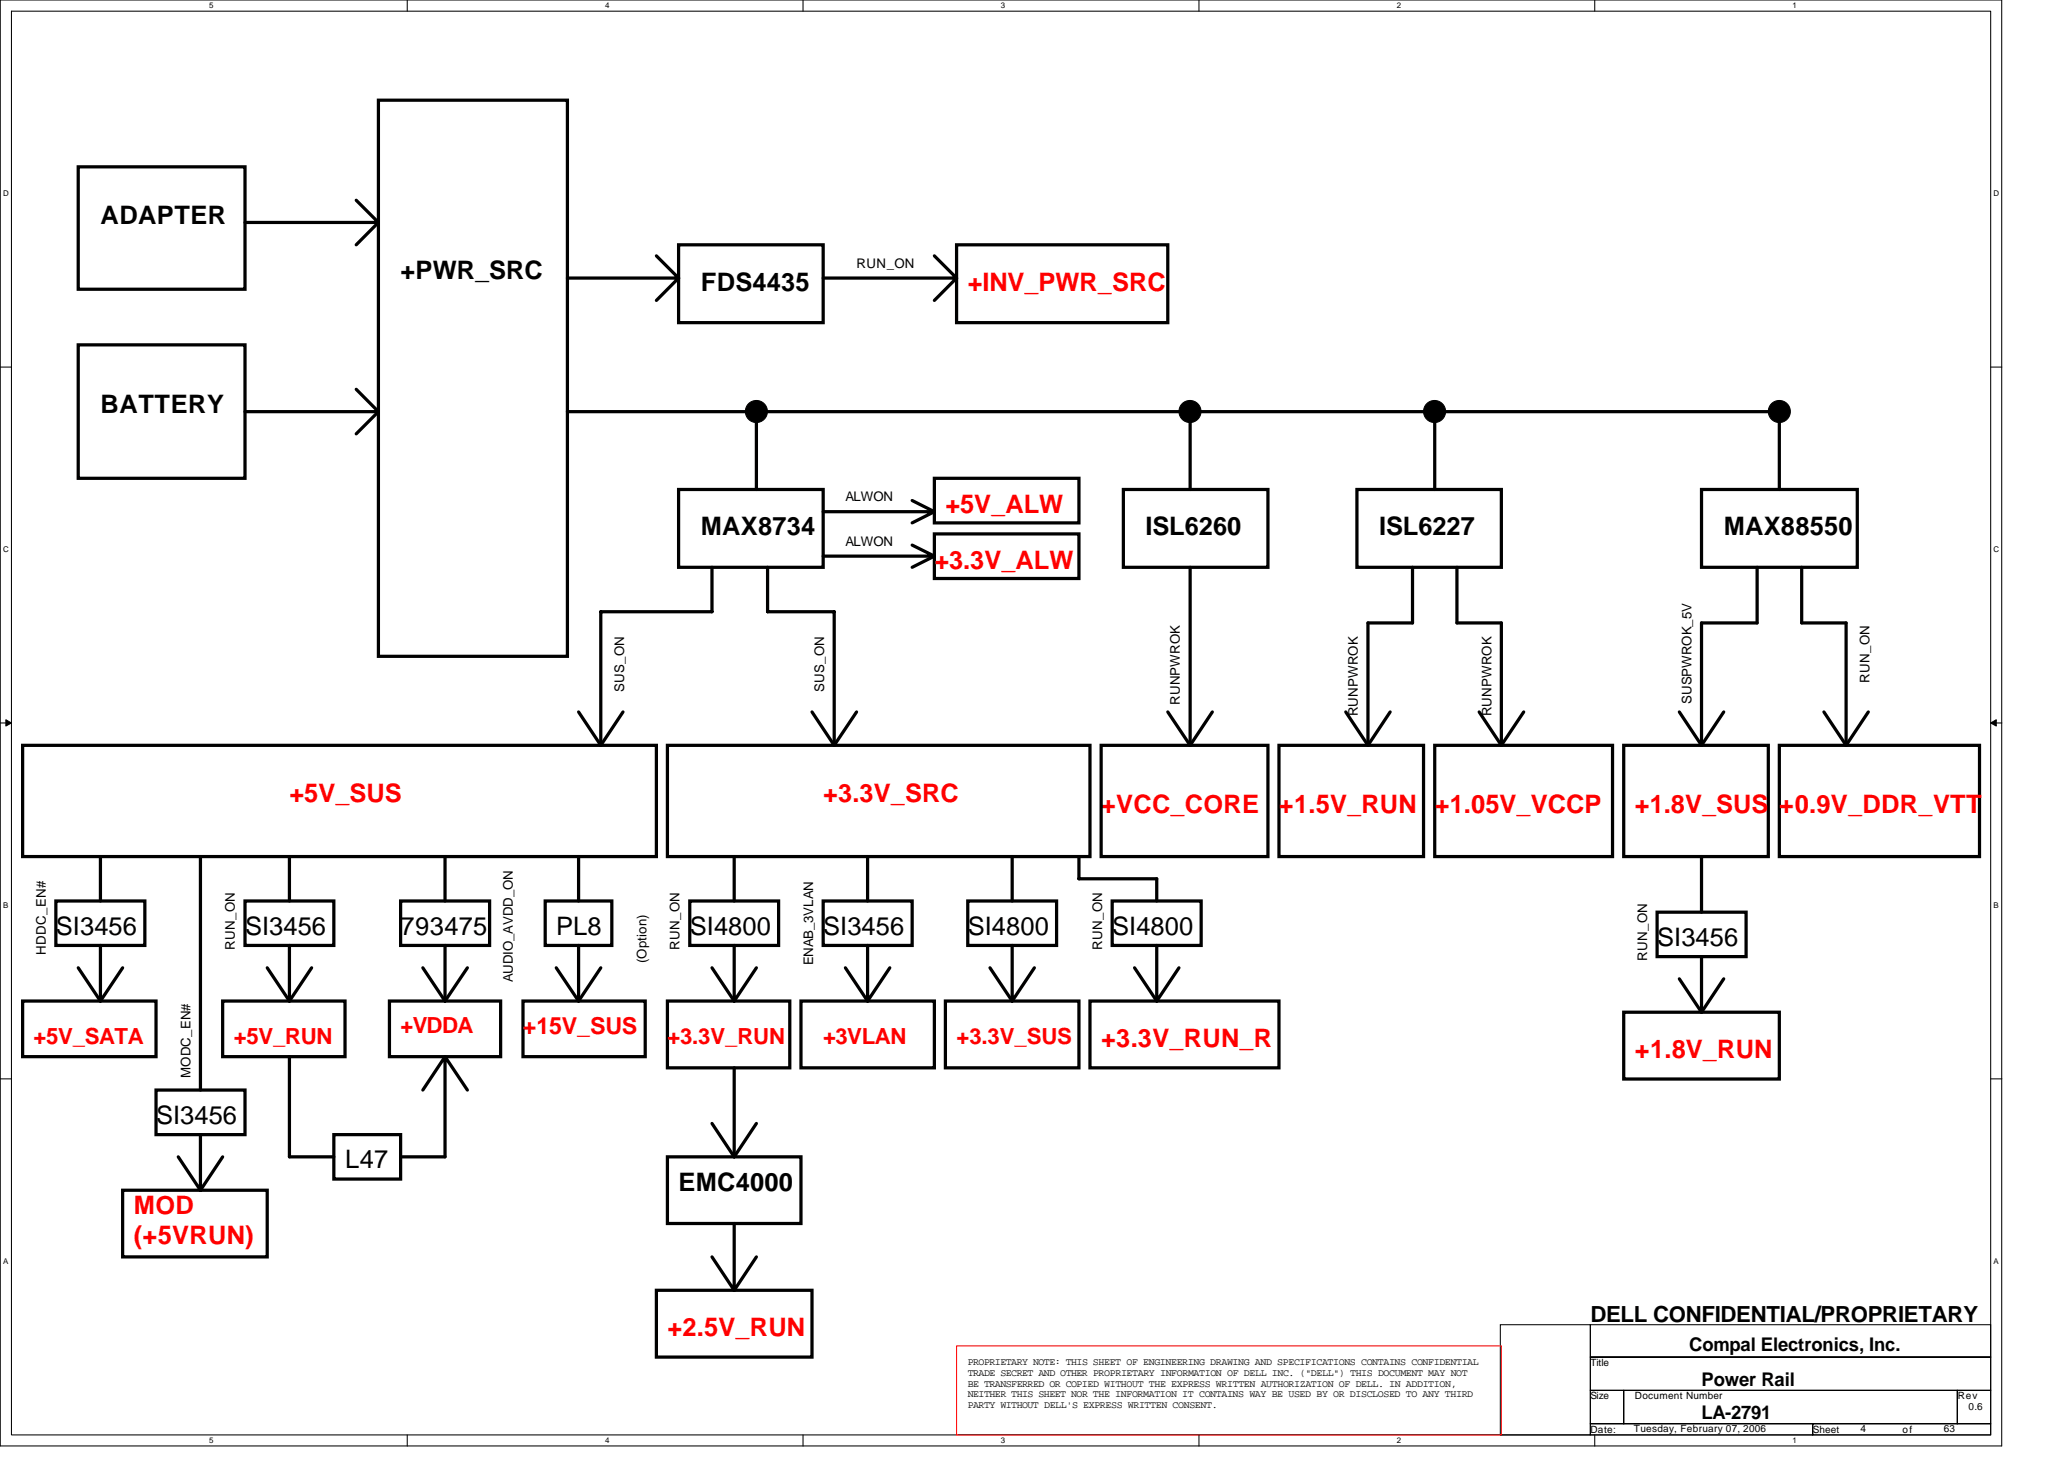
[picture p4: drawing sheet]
<svg xmlns="http://www.w3.org/2000/svg" width="297mm" height="210mm" viewBox="0 0 297 210" stroke-linecap="round" stroke-linejoin="round" font-family="sans-serif">
<path d="M0 0h288.1v208h-288.1zM1.6 1.6h284.9v204.8h-284.9z" fill="none" stroke="#000" stroke-width=".15"/>
<g fill="#fff">
<path d="M30.1 .2h.6v1.2h-.6z"/>
<path d="M30.1 206.6h.6v1.3h-.6z"/>
</g>
<path d="M58.6 0v1.6M58.6 206.4v1.6" fill="none" stroke="#000" stroke-width=".15"/>
<g fill="#fff">
<path d="M87.1 .2h.6v1.2h-.6z"/>
<path d="M87.1 206.6h.6v1.3h-.6z"/>
</g>
<path d="M115.6 0v1.6M115.6 206.4v1.6" fill="none" stroke="#000" stroke-width=".15"/>
<g fill="#fff">
<path d="M144 .2h.6v1.2h-.6z"/>
<path d="M144 206.6h.6v1.3h-.6z"/>
</g>
<path d="M172.5 0v1.6M172.5 206.4v1.6" fill="none" stroke="#000" stroke-width=".15"/>
<g fill="#fff">
<path d="M201 .2h.6v1.2h-.6z"/>
<path d="M201 206.6h.6v1.3h-.6z"/>
</g>
<path d="M229.5 0v1.6M229.5 206.4v1.6" fill="none" stroke="#000" stroke-width=".15"/>
<g fill="#fff">
<path d="M258 .2h.6v1.2h-.6z"/>
<path d="M258 206.6h.6v1.3h-.6z"/>
<path d="M.4 27.2h.8v1.3h-.8z"/>
<path d="M286.9 27.2h.8v1.3h-.8z"/>
<path d="M.4 78.4h.8v1.3h-.8z"/>
<path d="M286.9 78.4h.8v1.3h-.8z"/>
</g>
<path d="M0 52.8h1.6M286.5 52.8h1.6" fill="none" stroke="#000" stroke-width=".15"/>
<g fill="#fff">
<path d="M.4 129.6h.8v1.3h-.8z"/>
<path d="M286.9 129.6h.7v1.3h-.7z"/>
</g>
<path d="M0 104h1.6M286.5 104h1.6" fill="none" stroke="#000" stroke-width=".15"/>
<path d="M.8 103.5l.8 .5-.8 .5zM286.5 104l.8-.5v1z" fill="#000" stroke="#000" stroke-width=".14"/>
<g fill="#fff">
<path d="M.4 180.8h.8v1.3h-.8z"/>
<path d="M286.9 180.8h.7v1.3h-.7z"/>
</g>
<path d="M0 155.2h1.6M286.5 155.2h1.6M215.9 190.6h13v15.8h-13zM228.9 190.6h57.6v4.6h-57.6zM228.9 195.2h57.6v4.8h-57.6zM228.9 204.8h32v1.6h-32zM228.9 200h4.8v4.8h-4.8zM233.7 200h48v4.8h-48zM260.9 204.8h25.6v1.6h-25.6zM281.7 200h4.8v4.8h-4.8z" fill="none" stroke="#000" stroke-width=".15"/>
<g fill="none" stroke="#000" stroke-width=".47">
<path d="M54.5 14.4h27.2v80h-27.2zM11.3 24h24v17.6h-24zM35.3 32h19.2M51.3 28.8l3.2 3.2M54.5 32l-3.2 3.2M94.5 36.8l3.2 3.2M97.7 35.2h20.8v11.2h-20.8zM134.5 36.8l3.2 3.2M137.7 35.2h30.4v11.2h-30.4zM11.3 49.6h24v19.2h-24zM35.3 59.2h19.2M51.3 56l3.2 3.2"/>
<path d="M54.5 59.2l-3.2 3.2M81.7 59.2h174.4v11.2M81.7 40h16M97.7 40l-3.2 3.2M108.9 59.2v11.2M118.5 40h19.2M137.7 40l-3.2 3.2M171.3 59.2v11.2M206.5 59.2v11.2M97.7 70.4h20.8v11.2h-20.8zM118.5 73.6h16M131.3 72l3.2 1.6"/>
<path d="M131.3 78.4l3.2 1.6M134.5 68.8h20.8v6.4h-20.8zM134.5 76.8h20.8v6.4h-20.8zM134.5 73.6l-3.2 1.6M161.7 70.4h20.8v11.2h-20.8zM195.3 70.4h20.8v11.2h-20.8zM244.9 70.4h22.4v11.2h-22.4zM102.5 81.6v6.4h-16v19.2M110.5 81.6v6.4h9.6v19.2M118.5 80h16M134.5 80l-3.2 1.6M171.3 81.6v25.6"/>
<path d="M203.3 81.6v8h-6.4v17.6M209.7 81.6v8h6.4v17.6M252.9 81.6v8h-8v17.6M259.3 81.6v8h6.4v17.6M3.3 107.2h91.2v16h-91.2zM83.3 102.4l3.2 4.8M89.7 102.4l-3.2 4.8M96.1 107.2h60.8v16h-60.8zM116.9 102.4l3.2 4.8M123.3 102.4l-3.2 4.8M158.5 107.2h24v16h-24zM168.1 102.4l3.2 4.8"/>
<path d="M174.5 102.4l-3.2 4.8M184.1 107.2h20.8v16h-20.8zM193.7 102.4l3.2 4.8M200.1 102.4l-3.2 4.8M206.5 107.2h25.6v16h-25.6zM212.9 102.4l3.2 4.8M219.3 102.4l-3.2 4.8M233.7 107.2h20.8v16h-20.8zM241.7 102.4l3.2 4.8M248.1 102.4l-3.2 4.8M256.1 107.2h28.8v16h-28.8zM262.5 102.4l3.2 4.8"/>
<path d="M268.9 102.4l-3.2 4.8M8 129.6h12.8v6.4h-12.8zM11.3 139.2l3.2 4.8M14.5 123.2v6.4M14.5 136v8M17.6 139.2l-3.1 4.8M28.8 123.2v33.6M35.3 129.6h12.7v6.4h-12.7zM38.5 139.2l3.2 4.8M41.7 123.2v6.4M41.7 136v8M44.8 139.2l-3.1 4.8"/>
<path d="M57.7 129.6h12.8v6.4h-12.8zM60.9 139.2l3.1 4.8M64 123.2v6.4M64 136v8M67.3 139.2l-3.3 4.8M78.5 129.6h9.6v6.4h-9.6zM80 139.2l3.3 4.8M83.3 123.2v6.4M83.3 136v8M86.5 139.2l-3.2 4.8M99.3 129.6h12.8v6.4h-12.8zM102.5 139.2l3.2 4.8"/>
<path d="M105.7 123.2v6.4M105.7 136v8M108.9 139.2l-3.2 4.8M118.5 129.6h12.8v6.4h-12.8zM121.7 139.2l3.2 4.8M124.9 123.2v6.4M124.9 136v8M128.1 139.2l-3.2 4.8M139.3 129.6h12.8v6.4h-12.8zM142.5 139.2l3.2 4.8M145.7 123.2v6.4M145.7 136v8"/>
<path d="M148.9 139.2l-3.2 4.8M155.3 123.2v3.2h11.2v3.2M160.1 129.6h12.8v6.4h-12.8zM163.3 139.2l3.2 4.8M166.5 136v8M169.7 139.2l-3.2 4.8M238.5 131.2h12.8v6.4h-12.8zM244.9 123.2v8M244.9 137.6v8M3.3 144h19.2v8h-19.2zM22.5 156.8h12.8v6.4h-12.8zM32 144h17.7v8h-17.7z"/>
<path d="M41.7 152v14.4h6.3M56 144h16v8h-16zM64 152v14.4h-6.3M64 152l-3.1 4.8M64 152l3.3 4.8M75.3 144h17.6v8h-17.6zM96.1 144h17.6v9.6h-17.6zM105.7 153.6v12.8M115.3 144h19.2v9.6h-19.2zM136.1 144h19.2v9.6h-19.2zM156.9 144h27.2v9.6h-27.2zM233.7 145.6h22.4v9.6h-22.4z"/>
<path d="M241.7 140.8l3.2 4.8M248.1 140.8l-3.2 4.8M17.6 171.2h20.9v9.6h-20.9zM25.7 166.4l3.1 4.8M28.8 163.2v8M32 166.4l-3.2 4.8M48 163.2h9.7v6.4h-9.7zM96.1 166.4h19.2v9.6h-19.2zM102.5 161.6l3.2 4.8M105.7 176v9.6M108.9 161.6l-3.2 4.8M94.5 185.6h22.4v9.6h-22.4z"/>
<path d="M102.5 180.8l3.2 4.8M108.9 180.8l-3.2 4.8"/>
</g>
<g fill="#000" stroke="#000" stroke-width=".15">
<circle cx="108.9" cy="59.2" r="1.59"/>
<circle cx="171.3" cy="59.2" r="1.59"/>
<circle cx="206.5" cy="59.2" r="1.59"/>
<circle cx="256.1" cy="59.2" r="1.59"/>
</g>
<path d="M137.7 193.6h78.4v12.8h-78.4z" fill="none" stroke="#f00" stroke-width=".15"/>
<g font-size="3.7">
<text x="14.5" y="32.2">ADAPTER</text>
<text x="57.7" y="40.2">+PWR_SRC</text>
<text x="100.9" y="41.8">FDS4435</text>
<text x="14.5" y="59.4">BATTERY</text>
<text x="100.9" y="77">MAX8734</text>
<text x="164.9" y="77">ISL6260</text>
<text x="198.5" y="77">ISL6227</text>
<text x="248.1" y="77">MAX88550</text>
<text x="8" y="134.5">SI3456</text>
<text x="35.3" y="134.5">SI3456</text>
<text x="57.7" y="134.5">793475</text>
<text x="80" y="134.5">PL8</text>
<text x="99.3" y="134.5">SI4800</text>
<text x="118.5" y="134.5">SI3456</text>
<text x="139.3" y="134.5">SI4800</text>
<text x="160.1" y="134.5">SI4800</text>
<text x="238.5" y="136.1">SI3456</text>
<text x="22.5" y="161.7">SI3456</text>
<text x="49.7" y="168.1">L47</text>
<text x="97.7" y="171.4">EMC4000</text>
</g>
<g font-size="3.7" fill="#f00">
<text x="139.3" y="41.8">+INV_PWR_SRC</text>
<text x="136.1" y="73.8">+5V_ALW</text>
<text x="134.5" y="81.8">+3.3V_ALW</text>
<text x="41.7" y="115.4">+5V_SUS</text>
<text x="118.5" y="115.4">+3.3V_SRC</text>
<text x="158.5" y="117">+VCC_CORE</text>
<text x="184.1" y="117">+1.5V_RUN</text>
<text x="206.5" y="117">+1.05V_VCCP</text>
<text x="235.3" y="117">+1.8V_SUS</text>
<text x="256.1" y="117">+0.9V_DDR_VTT</text>
<text x="158.5" y="150.6">+3.3V_RUN_R</text>
<text x="235.3" y="152.2">+1.8V_RUN</text>
<text x="19.3" y="178.9">(+5VRUN)</text>
<text x="19.3" y="174.6">MOD</text>
<text x="96.1" y="192.2">+2.5V_RUN</text>
</g>
<text font-size="3.3" fill="#f00" x="75.3" y="148.7">+15V_SUS</text>
<g font-size="3.2" fill="#f00">
<text x="57.7" y="148.6">+VDDA</text>
<text x="4.8" y="150.2">+5V_SATA</text>
<text x="33.7" y="150.2">+5V_RUN</text>
<text x="96.1" y="150.2">+3.3V_RUN</text>
<text x="118.5" y="150.2">+3VLAN</text>
<text x="137.7" y="150.2">+3.3V_SUS</text>
</g>
<text font-size="3.2" x="228.9" y="190.2">DELL CONFIDENTIAL/PROPRIETARY</text>
<g font-size="2.7">
<text x="243.1" y="194.4">Compal Electronics, Inc.</text>
<text x="244.9" y="199.3">Power Rail</text>
<text x="244.9" y="204.2">LA-2791</text>
</g>
<g font-size="1.9">
<text x="123.3" y="38.5">RUN_ON</text>
<text x="121.7" y="72.1">ALWON</text>
<text x="121.7" y="78.5">ALWON</text>
<text x="89.8" y="99.5" transform="rotate(-90 89.8 99.5)">SUS_ON</text>
<text x="118.6" y="99.5" transform="rotate(-90 118.6 99.5)">SUS_ON</text>
<text x="169.8" y="101.5" transform="rotate(-90 169.8 101.5)">RUNPWROK</text>
<text x="243.4" y="101.3" transform="rotate(-90 243.4 101.3)">SUSPWROK_5V</text>
<text x="269" y="98.3" transform="rotate(-90 269 98.3)">RUN_ON</text>
<text x="195.4" y="103.1" transform="rotate(-90 195.4 103.1)">RUNPWROK</text>
<text x="214.6" y="103.1" transform="rotate(-90 214.6 103.1)">RUNPWROK</text>
<text x="6.6" y="137.4" transform="rotate(-90 6.6 137.4)">HDDC_EN#</text>
<text x="33.8" y="136.7" transform="rotate(-90 33.8 136.7)">RUN_ON</text>
<text x="97.8" y="136.7" transform="rotate(-90 97.8 136.7)">RUN_ON</text>
<text x="158.6" y="136.7" transform="rotate(-90 158.6 136.7)">RUN_ON</text>
<text x="73.8" y="141.3" transform="rotate(-90 73.8 141.3)">AUDIO_AVDD_ON</text>
<text x="93" y="138.6" transform="rotate(-90 93 138.6)">(Option)</text>
<text x="117" y="138.9" transform="rotate(-90 117 138.9)">ENAB_3VLAN</text>
<text x="237" y="138.3" transform="rotate(-90 237 138.3)">RUN_ON</text>
<text x="27.4" y="155.1" transform="rotate(-90 27.4 155.1)">MODC_EN#</text>
</g>
<g font-size="1.4">
<text x="139.3" y="196.4">PROPRIETARY NOTE: THIS SHEET OF ENGINEERING DRAWING AND SPECIFICATIONS CONTAINS CONFIDENTIAL</text>
<text x="139.3" y="197.9">TRADE SECRET AND OTHER PROPRIETARY INFORMATION OF DELL INC. (&quot;DELL&quot;) THIS DOCUMENT MAY NOT</text>
<text x="228.9" y="196.5">Title</text>
<text x="139.3" y="199.5">BE TRANSFERRED OR COPIED WITHOUT THE EXPRESS WRITTEN AUTHORIZATION OF DELL. IN ADDITION,</text>
<text x="139.3" y="201">NEITHER THIS SHEET NOR THE INFORMATION IT CONTAINS WAY BE USED BY OR DISCLOSED TO ANY THIRD</text>
<text x="139.3" y="202.6">PARTY WITHOUT DELL'S EXPRESS WRITTEN CONSENT.</text>
<text x="228.9" y="201.3">Size</text>
<text x="235.3" y="201.3">Document Number</text>
<text x="281.7" y="201.3">Rev</text>
<text x="283.3" y="202.9">0.6</text>
<text x="228.9" y="206.1">Date:</text>
<text x="235.1" y="206">Tuesday, February 07, 2006</text>
<text x="260.9" y="206.1">Sheet</text>
<text x="267.8" y="206">4</text>
<text x="273.8" y="206.1">of</text>
<text x="279.8" y="206">63</text>
</g>
<g font-size="1.1">
<text x="30.1" y="1.2">5</text>
<text x="87.1" y="1.2">4</text>
<text x="144" y="1.2">3</text>
<text x="201" y="1.2">2</text>
<text x="258" y="1.2">1</text>
<text x=".4" y="28.2">D</text>
<text x="286.9" y="28.2">D</text>
<text x=".4" y="79.4">C</text>
<text x="286.9" y="79.4">C</text>
<text x=".4" y="130.6">B</text>
<text x="286.9" y="130.6">B</text>
<text x=".4" y="181.8">A</text>
<text x="286.9" y="181.8">A</text>
<text x="30.1" y="207.6">5</text>
<text x="87.1" y="207.6">4</text>
<text x="144" y="207.6">3</text>
<text x="201" y="207.6">2</text>
<text x="258" y="207.6">1</text>
</g>
</svg>
